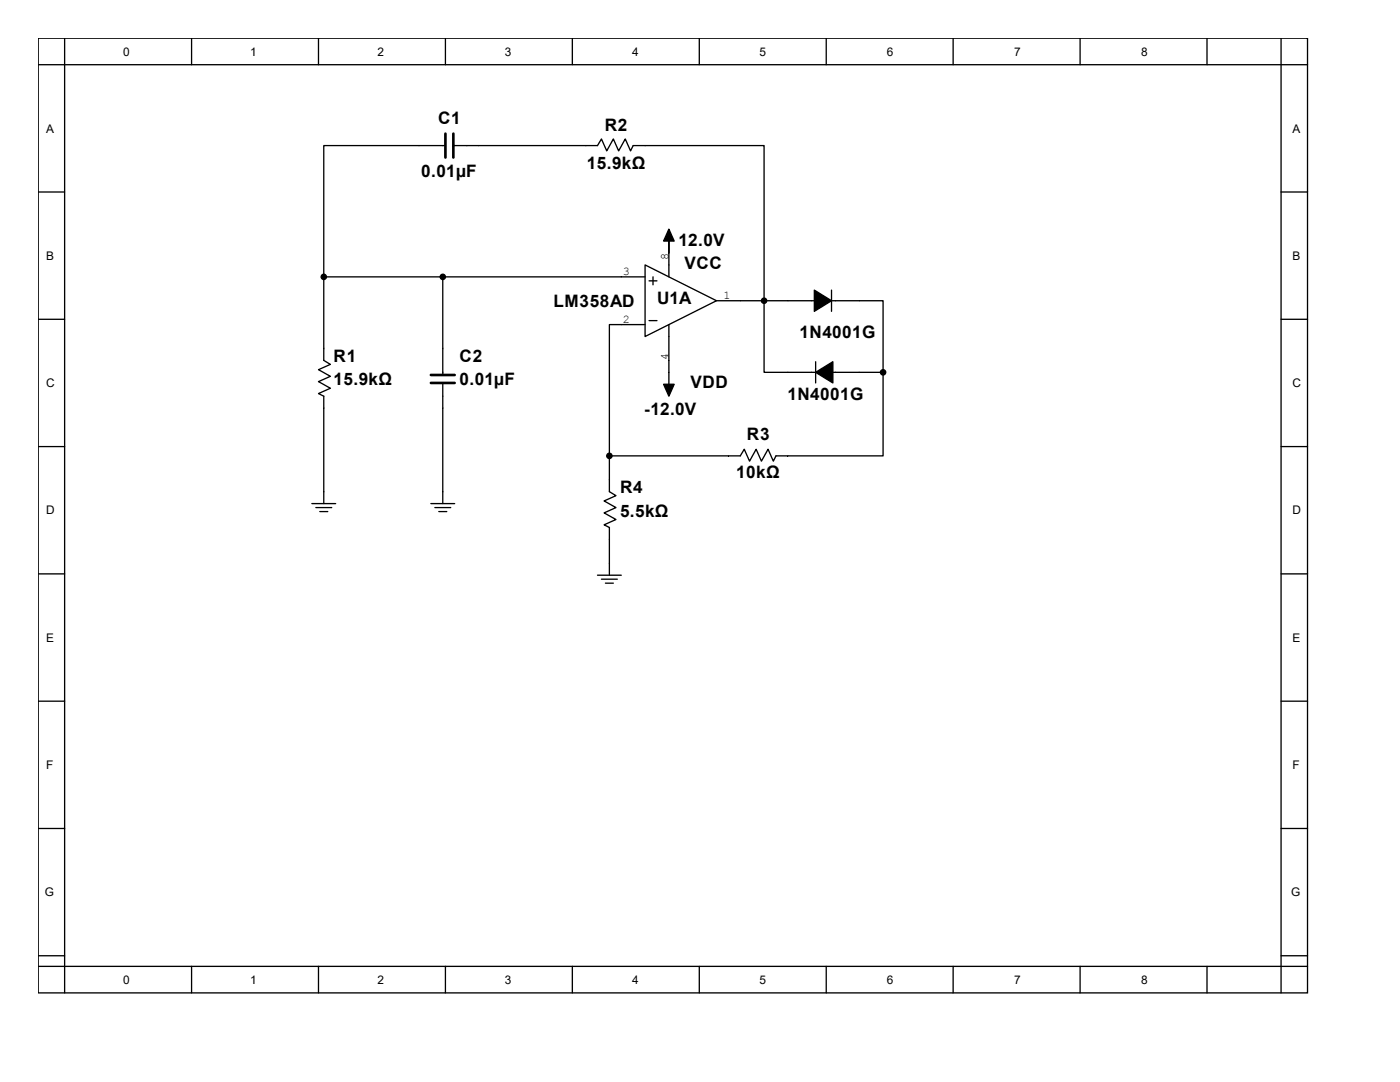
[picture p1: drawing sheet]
<svg xmlns="http://www.w3.org/2000/svg" width="279mm" height="216mm" viewBox="0 0 279 216" stroke-linecap="round" stroke-linejoin="round" font-family="sans-serif">
<g fill="none" stroke="#000" stroke-width=".26">
<path d="M7.6 7.6h253.3v190.5h-253.3zM7.6 12.9h253.3M12.9 7.6v190.5M38.2 7.6v5.3M63.6 7.6v5.3M88.9 7.6v5.3M114.2 7.6v5.3M139.6 7.6v5.3M164.9 7.6v5.3M190.2 7.6v5.3M215.6 7.6v5.3M240.9 7.6v5.3"/>
<path d="M255.7 7.6v190.5M7.6 38.3h5.3M88.9 29.1h-24.3v26.1M90.5 29.1h28.7l.8-1.4 1.1 2.4 1.3-2.4 1.1 2.4 1.3-2.4 1 2.4 .6-1h26.1v45.2h23.7M255.7 38.3h5.2M64.6 55.2v16.7l1.3 .8-2.3 1.1 2.3 1.3-2.3 1 2.3 1.4-2.3 1 1 .6v21.4M64.6 55.2h64.1M88.4 55.2v19.6M128.7 52.9l14.3 7.1-14.3 7.2zM129.5 56h1.6M130.3 55.2v1.6M133.5 48.1v7.1"/>
<path d="M165.9 57.9v4.2M7.6 63.7h5.3M88.4 76.4v24.1M128.7 64.8h-7.1v26.2M129.5 64h1.6M133.5 64.8v11.9M143 60h33.2v14.3M162.8 72.2v4.2M176.2 74.3v16.7h-21.3l-.6 1-1-2.4-1.3 2.4-1.1-2.4-1.3 2.4-1.1-2.4-.8 1.4h-26.1M255.7 63.7h5.2M7.6 89.1h5.3M121.6 91v7.1l1.3 .8-2.3 1.1 2.3 1.3-2.3 1 2.3 1.4-2.3 1 1 .6v9.5"/>
<path d="M255.7 89.1h5.2M7.6 114.5h5.3M62.2 100.5h4.8M63 101.3h3.2M63.8 102.1h1.6M86 100.5h4.7M86.8 101.3h3.2M87.6 102.1h1.6M119.2 114.8h4.8M120 115.6h3.2M120.8 116.4h1.6M255.7 114.5h5.2"/>
<path d="M7.6 139.9h5.3M255.7 139.9h5.2M7.6 165.3h5.3M255.7 165.3h5.2M7.6 190.7h5.3M7.6 192.8h253.3M38.2 192.8v5.3M63.6 192.8v5.3M88.9 192.8v5.3M114.2 192.8v5.3M139.6 192.8v5.3M164.9 192.8v5.3"/>
<path d="M190.2 192.8v5.3M215.6 192.8v5.3M240.9 192.8v5.3M255.7 190.7h5.2"/>
</g>
<g fill="#000" stroke="#000" stroke-width=".26">
<path d="M133.5 45.7l1 2.4h-2.1zM132.4 76.7h2.1l-1 2.4zM162.5 57.9l3.4 2.1-3.4 2.1zM162.8 74.3l3.4-2.1v4.2z"/>
<circle cx="64.6" cy="55.2" r=".53"/>
<circle cx="88.4" cy="55.2" r=".53"/>
<circle cx="152.5" cy="60" r=".53"/>
<circle cx="176.2" cy="74.3" r=".53"/>
<circle cx="121.6" cy="91" r=".53"/>
</g>
<path d="M88.9 26.7v4.7M90.5 26.7v4.7M86 74.8h4.7M86 76.4h4.7" fill="none" stroke="#000" stroke-width=".53"/>
<g font-size="3.4">
<text x="87.4" y="24.8">C1</text>
<text x="120.7" y="26.1">R2</text>
<text x="84.1" y="35.3">0.01µF</text>
<text x="117.1" y="33.8">15.9kΩ</text>
<text x="135.4" y="49.1">12.0V</text>
<text x="136.6" y="53.6">VCC</text>
<text x="110.5" y="61.3">LM358AD</text>
<text x="131.1" y="60.7">U1A</text>
<text x="159.6" y="67.4">1N4001G</text>
<text x="66.6" y="72.1">R1</text>
<text x="66.6" y="76.9">15.9kΩ</text>
<text x="91.7" y="72.1">C2</text>
<text x="91.7" y="76.9">0.01µF</text>
<text x="137.8" y="77.4">VDD</text>
<text x="128.6" y="82.7">-12.0V</text>
<text x="157.2" y="79.8">1N4001G</text>
<text x="149.1" y="87.8">R3</text>
<text x="146.9" y="95.4">10kΩ</text>
<text x="123.7" y="98.3">R4</text>
<text x="123.7" y="103.1">5.5kΩ</text>
</g>
<g font-size="2.4">
<text x="24.6" y="11.1">0</text>
<text x="50" y="11.1">1</text>
<text x="75.4" y="11.1">2</text>
<text x="100.8" y="11.1">3</text>
<text x="126.2" y="11.1">4</text>
<text x="151.6" y="11.1">5</text>
<text x="177" y="11.1">6</text>
<text x="202.4" y="11.1">7</text>
<text x="227.8" y="11.1">8</text>
<text x="9.2" y="26.5">A</text>
<text x="258" y="26.5">A</text>
<text x="9.2" y="51.9">B</text>
<text x="133.4" y="51.8" transform="rotate(-90 133.4 51.8)">8</text>
<text x="258" y="51.9">B</text>
<text x="124.3" y="54.9">3</text>
<text x="144.4" y="59.6">1</text>
<text x="124.3" y="64.4">2</text>
<text x="133.4" y="71.9" transform="rotate(-90 133.4 71.9)">4</text>
<text x="9.2" y="77.3">C</text>
<text x="258" y="77.3">C</text>
<text x="9.2" y="102.7">D</text>
<text x="258" y="102.7">D</text>
<text x="9.2" y="128.1">E</text>
<text x="258" y="128.1">E</text>
<text x="9.2" y="153.5">F</text>
<text x="258" y="153.5">F</text>
<text x="8.9" y="178.9">G</text>
<text x="257.7" y="178.9">G</text>
<text x="24.6" y="196.3">0</text>
<text x="50" y="196.3">1</text>
<text x="75.4" y="196.3">2</text>
<text x="100.8" y="196.3">3</text>
<text x="126.2" y="196.3">4</text>
<text x="151.6" y="196.3">5</text>
<text x="177" y="196.3">6</text>
<text x="202.4" y="196.3">7</text>
<text x="227.8" y="196.3">8</text>
</g>
</svg>
